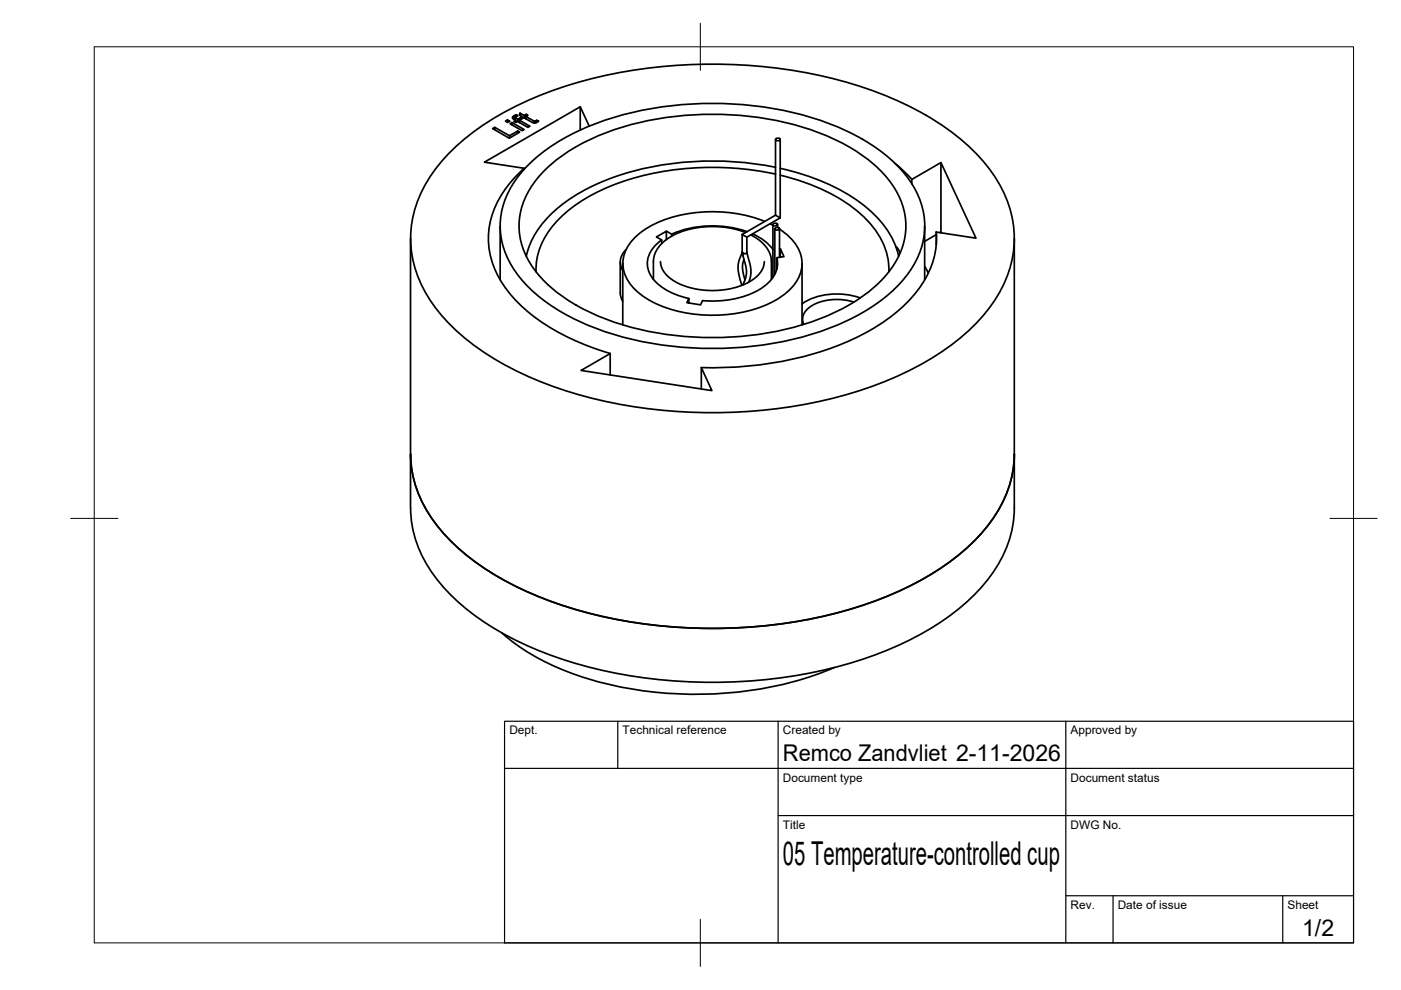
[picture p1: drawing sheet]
<svg xmlns="http://www.w3.org/2000/svg" width="297mm" height="210mm" viewBox="0 0 297 210" stroke-linecap="round" stroke-linejoin="round" font-family="sans-serif">
<!-- layer: Visible -->
<g fill="none" stroke="#000" stroke-width=".36">
<path d="M95.4 32.3a60.2 60.2 0 0 1 24-13.9 105.5 105.5 0 0 1 66.9 1.3 54.3 54.3 0 0 1 22.4 14.7 24 24 0 0 1 5.8 20.9 29.2 29.2 0 0 1-10 15.6 66.2 66.2 0 0 1-25.6 12.9 105.8 105.8 0 0 1-63.1-2.4 54.3 54.3 0 0 1-22.4-14.7 24 24 0 0 1-5.8-20.9 28.1 28.1 0 0 1 7.8-13.5zM104.4 27.3l.5-.3 3.1 1.8 1.7-1 .5 .2-2.2 1.3zM104.9 27v.5M107.2 25.7l.4-.3 .5 .3-.4 .3zM107.6 25.4v.5M108 28.8v.5M108.1 26.2l.5-.2 2.5 1.5-.4 .2zM108.6 26v.5M108.7 24.8v.2M108.8 24.7l.7-.4 .3 .3-.5 .2 .1 .3 .4 .2 .5-.3 .3 .2-.5 .3 2.3 1.3-.5 .2-2.2-1.3-.4 .2-.3-.1 .3-.3-.6-.4v-.2zM109 24.5v.9l.3-.2M109.3 24.9v.6"/>
<path d="M109.3 25.8l.1 .1M109.3 25.5v.4M109.5 24.3v.4M109.7 27.8v.5M109.8 25.3v.5M110.1 25.9h.1M110.1 25.5v.5M110.3 24l.8 .5 .5-.3 .3 .2-.4 .3 1.6 .9 .3 .1 .4-.2 .4 .2-.5 .3-.5 .1-2.1-1.2-.4 .2-.3-.2 .3-.2-.6-.3zM110.3 24v.5M110.3 25v.4M110.7 25.1h.1M110.7 24.7v.4"/>
<path d="M111.1 35.7v.2M111.1 35.7a20.4 20.4 0 0 0-7.6 14.8 19.8 19.8 0 0 0 7.2 14.6 46.6 46.6 0 0 0 18.7 9.8M111.1 24.5v.5M111.5 25.1h-.1M111.5 24.7v.5M111.6 24.2v.4M111.7 35.3a43.3 43.3 0 0 1 19.7-10.8 74.4 74.4 0 0 1 44.4 1.7 37.8 37.8 0 0 1 16.1 10.7 16.5 16.5 0 0 1 0 22 37.8 37.8 0 0 1-16.1 10.7 73.8 73.8 0 0 1-49.5 0 37.8 37.8 0 0 1-16-10.7 16.5 16.5 0 0 1 0-22zM113.2 25.7v.4M113.4 25.7v.4M113.6 25.6v.4M113.8 25.5v.5M114.9 36.7a39.2 39.2 0 0 1 18.3-10.1 67.1 67.1 0 0 1 42.7 2.4 30.3 30.3 0 0 1 13.7 10.8 14.7 14.7 0 0 1-1.1 17.8 34.1 34.1 0 0 1-14.9 10.1 66.7 66.7 0 0 1-47.3-.9 30.3 30.3 0 0 1-13.8-10.8 14.7 14.7 0 0 1 1.1-17.8z"/>
<path d="M123 22.6l-20.3 11.8 8.4 1.3M123 22.6l1.9 4.1M123 22.6v5M164.4 29.6v16M164.4 35.5a64.4 64.4 0 0 0-37.9 3.6 27.9 27.9 0 0 0-13.5 11.4l-1.1 2.5-.3 1.3M164.4 36.9a60.5 60.5 0 0 0-36.8 3.4 25.5 25.5 0 0 0-12.5 10.8 13.3 13.3 0 0 0-1.4 6.5M164.6 29.4l.4-.1 .4 .3-.6 .2-.4-.2zM165.4 29.6v16.6M165.4 35.7a42.2 42.2 0 0 1 19.7 9.5 18.1 18.1 0 0 1 5.4 9.1M165.4 37.1a37.7 37.7 0 0 1 18.3 9.4 15 15 0 0 1 4.8 11.1M189.8 34.7l3.5 3.3M193.3 38.1l6.2-3.6 7.4 16-8.4-1.3"/>
<path d="M193.3 38.1v.9M199.5 34.5v14.7l-.3 .1M87 50.6l.1 57.1a26.3 26.3 0 0 0 8.7 18.7 60.2 60.2 0 0 0 23 13.2 105.9 105.9 0 0 0 64.6 0 60.2 60.2 0 0 0 22.9-13.2 26.3 26.3 0 0 0 8.8-18.7v-57.1M106 47.9v11.4M131.5 55.6v6.9l.5 1.4M132 55.9v13M132.7 52.9a3.5 3.5 0 0 0-.7 4.5M140 55.5l.2 1.1 .8 1.4 1 1 1.4 .9 1.9 .8 1.6 .4 3.9 .5 2-.1 2.1-.3 1.9-.5 1.8-.8 1.5-.9 1-1 .8-1.4 .2-1.1M140.3 50.9a5.7 5.7 0 0 0-2.6 7 11.7 11.7 0 0 0 8.4 5.4M141.3 50.8v-1.8l-2.1 1.2 1.1 .7v.8M141.3 49l1.1 .6v.5M157.4 49.7l.9 .6"/>
<path d="M157.4 53.5l.5 .3 .3-.1 .1-.2M157.4 53.5l-.7 1.8-.2 1 .2 1.9 .6 2.3M157.4 49.7v3.8M157.5 53.6v.3zM157.5 53.9l.8 3.4-.1 1.3-.7 1.8M157.8 55l-.3 .9-.1 .9 .5 2.6M158.1 49.3l-2.1-.7-2.1-.4-3.8-.2-1.8 .2-2.4 .5-3.3 1.3-1.2 .7-1.2 1-1.3 1.9-.4 1.7v3.9M158.3 53.5l.9 3.8-.1 1.3-.4 1.2M158.3 50.3v3.2M158.4 49.1a22.4 22.4 0 0 0-16 .5M159.2 49.8l2.3 1.5 1 1.2 .6 1 .4 1.5 .1 4.2M159.6 49.6a10.3 10.3 0 0 1 4.3 3.3"/>
<path d="M162.1 46.9a30.1 30.1 0 0 0-24.6 1.3 10.1 10.1 0 0 0-5.4 6.9 7.9 7.9 0 0 0 3.6 7.2 26.3 26.3 0 0 0 17.6 4.5 24 24 0 0 0 13.6-4.9 7.3 7.3 0 0 0 2.2-9.4 11.5 11.5 0 0 0-3.8-3.9M163.3 47.4l.6 .4M163.9 47.6v11.2M164 47.4l.5-.1 .4 .4-.7 .2-.3-.2zM164.3 48.5v9.6M164.4 45.6l1 .6M164.4 45.6l-7 4.1M164.4 48.3l.5-.1 .4 .4-.6 .2-.4-.2zM164.7 54.6a5.5 5.5 0 0 1-2.2 5.7 19.1 19.1 0 0 1-13.6 3.4l-.4 .9-2.9-.4 .4-.9v.9M164.9 47.6v.6M165.3 48.5v6.1M165.4 46.2l-7.1 4.1"/>
<path d="M165.4 54.5v-1.8l.8 1.7-1.5 .2v2.5M165.4 52.7l-.1 .1M170.1 55.9v13M189.9 52.3l.5 .5 .4 .9M196 47.9v11.4M196.1 56.5l.7 1.4M198.5 49.2v2.7M198.5 49.8l-2.5 1.4M198.5 49.2a18.8 18.8 0 0 1-6.3 15.1 47.2 47.2 0 0 1-21.2 11.1 78.3 78.3 0 0 1-22.3 2.5M199.5 49.2l.1 .2M129.4 75l-6.2 3.5 27.7 4.3-2.2-4.9v4.6M129.4 75v4.5"/>
<path d="M181 64.1a11.1 11.1 0 0 0-9.5 1.2 2.84 2.84 0 0 0-1.1 3.5M182.4 63.2a14.3 14.3 0 0 0-12.4 1.2M87.1 96.3a26.3 26.3 0 0 0 8.7 18.6 60.2 60.2 0 0 0 23 13.3 105.9 105.9 0 0 0 64.6 0 60.2 60.2 0 0 0 22.9-13.3 26.3 26.3 0 0 0 8.8-18.6M106.4 134.2a52.4 52.4 0 0 0 23.8 11.2 79.4 79.4 0 0 0 46.7-3.9"/>
</g>
<!-- layer: BORDER -->
<path d="M20 9.9h267v190h-267zM148.5 4.9v10M15 109.9h10M282 109.9h10M148.5 194.9v10" fill="none" stroke="#000" stroke-width=".21"/>
<!-- layer: TITLEBLOCK -->
<path d="M107 152.9h180v47h-180zM131 152.9v10M165 152.9v47M226 152.9v47M107 162.9h180M165 172.9h122M226 189.9h61M236 189.9v10M272 189.9v10" fill="none" stroke="#000" stroke-width=".25"/>
<text font-size="7" x="166" y="183.4">05 Temperature-controlled cup</text>
<g font-size="4.9">
<text x="166" y="161.4">Remco Zandvliet 2-11-2026</text>
<text x="276.1" y="198.6">1/2</text>
</g>
<g font-size="2.5">
<text x="108" y="155.7">Dept.</text>
<text x="132" y="155.7">Technical reference</text>
<text x="166" y="155.7">Created by</text>
<text x="227" y="155.7">Approved by</text>
<text x="166" y="165.7">Document type</text>
<text x="227" y="165.7">Document status</text>
<text x="166" y="175.7">Title</text>
<text x="227" y="175.7">DWG No.</text>
<text x="227" y="192.7">Rev.</text>
<text x="237" y="192.7">Date of issue</text>
<text x="273" y="192.7">Sheet</text>
</g>
</svg>
